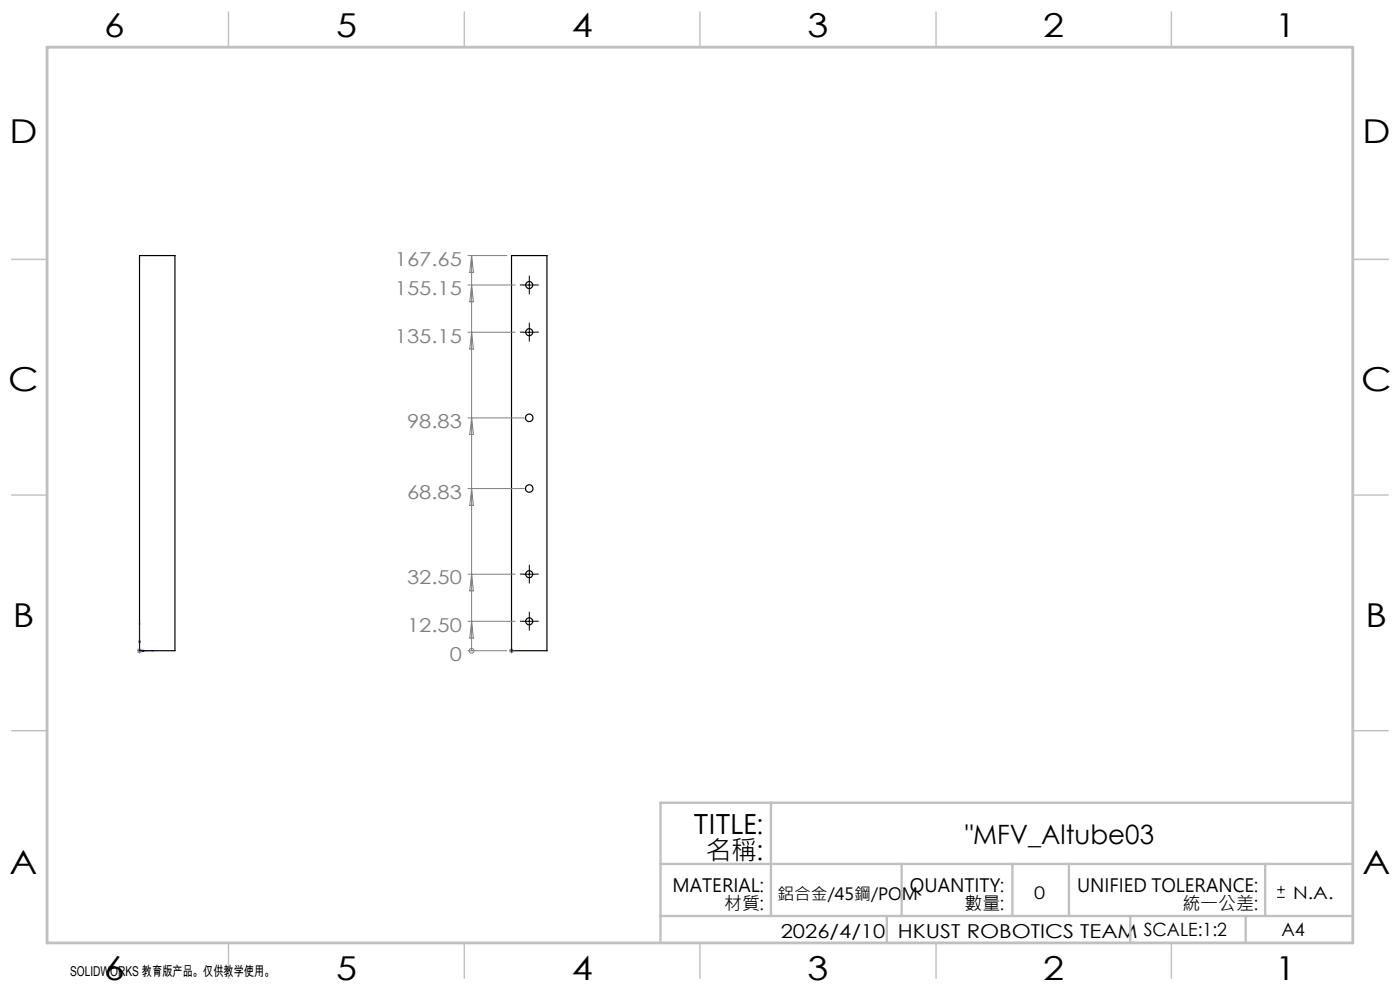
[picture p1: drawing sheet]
<svg xmlns="http://www.w3.org/2000/svg" width="297mm" height="210mm" viewBox="0 0 297 210" stroke-linecap="round" stroke-linejoin="round" font-family="sans-serif">
<g fill="none" stroke="#000" stroke-width=".25">
<path d="M29.6 54.2h7.5v83.8h-7.5zM108.5 54.2h7.5v83.8h-7.5z"/>
<circle cx="112.3" cy="60.5" r=".74"/>
<circle cx="112.3" cy="70.5" r=".75"/>
<circle cx="112.3" cy="88.6" r=".8"/>
<circle cx="112.3" cy="103.6" r=".8"/>
<circle cx="112.3" cy="131.8" r=".74"/>
<circle cx="112.3" cy="121.8" r=".75"/>
</g>
<path d="M112.3 59.2v2.5M111 70.5h2.5M111 60.5h2.5M112.3 69.2v2.5M111 131.8h2.5M111 121.8h2.5M112.3 120.5v2.5M112.3 130.6v2.5M270.9 190.4h1.7M270.9 188.7h1.7M271.7 187.9v1.6" fill="none" stroke="#000" stroke-width=".21"/>
<g fill="none" stroke="#808080" stroke-width=".21">
<path d="M99.3 54.2h8.2M100 54.2v83.8M100 54.2l.4 3.6h-.7zM99.3 70.5h10M99.3 60.5h10M100 70.5l.4 3.5h-.7zM100 60.5l.4 3.5h-.7zM99.3 88.6h12M100 88.6l.4 3.6h-.7zM99.3 103.6h12M100 103.6l.4 3.6h-.7zM29.1 138h1"/>
<path d="M29.2 137.7l.8 .7M29.6 137.5v1.1M30 137.7l-.8 .7M99.3 138h8.2M99.3 131.8h10M99.3 121.8h10M100 138h.1M100 131.8l.4 3.6h-.7zM100 121.8l.4 3.5h-.7zM108 138h1M108.2 137.7l.7 .7M108.5 137.5v1.1"/>
<path d="M108.9 137.7l-.7 .7"/>
<circle cx="100" cy="138" r=".51"/>
</g>
<path d="M29.6 132l.1 .4h-.2zM29.6 135.6l.2 .6h-.3zM29.6 132v6h3M30.2 137.9l.6 .1-.6 .2zM32.3 138h.3l-.3 .1zM108.5 138v.1zM108.5 132v.4v-.4M108.5 137.9v.3zM108.5 135.6v.6v-.6M108.5 138h.1M108.5 132v6" fill="none" stroke="#00f" stroke-width=".21"/>
<g fill="none" stroke="#000" stroke-width=".21" stroke-dasharray="15.2 1.3 1.3 1.3" stroke-linecap="butt">
<path d="M112.3 59.2v-.7M111 70.5h-.7M111 60.5h-.7M112.3 69.2v-.7M112.3 71.7v.8M112.3 61.7v.8M113.5 70.5h.8M113.5 60.5h.8M111 131.8h-.7M111 121.8h-.7M112.3 130.5v-.7M112.3 133v.8"/>
<path d="M112.3 120.5v-.7M112.3 123v.8M113.5 131.8h.8M113.5 121.8h.8"/>
</g>
<path d="M287 55h7.5M287 144.8v55.2h-187.2" fill="none" stroke="#c0c0c0" stroke-width=".21"/>
<path d="M163.5 170.3v24M287.1 170.3h-147v29.7M140.1 194.3h146.5M140.1 183.3h146.9M188.1 194.3v5.7M191.3 183.3v11M214.8 183.3v11M226.8 183.3v11M239.8 194.3v5.7M264.3 194.3v5.7M268.4 183.3v11" fill="none" stroke="#c0c0c0" stroke-width=".5"/>
<g fill="none" stroke="#c0c0c0" stroke-width=".3">
<path d="M48.5 2.5v7.5M98.5 2.5v7.5M148.5 2.5v7.5M198.6 2.5v7.5M248.5 2.5v7.5M2.5 55h7.5M287 55h7.5M2.5 105h7.5M287 105h7.5M2.5 155h7.5M287 155h7.5M48.5 200v7.5"/>
<path d="M98.5 200v7.5M148.5 200v7.5M198.6 200v7.5M248.5 200v7.5"/>
</g>
<path d="M10 10h277v190h-277z" fill="none" stroke="#c0c0c0" stroke-width=".6"/>
<g fill="#00f">
<path d="M32.3 138h.3l-.3 .1zM29.6 132l.1 .4h-.2zM30.2 137.9l.6 .1-.6 .2zM29.6 135.6l.2 .6h-.3zM108.5 138v.1zM108.5 132v.4z"/>
<path d="M108.5 137.9v.3zM108.5 135.6v.6z"/>
</g>
<g font-size="7">
<text x="22.1" y="7.9">6</text>
<text x="71.3" y="7.9">5</text>
<text x="121.3" y="7.9">4</text>
<text x="171.3" y="7.9">3</text>
<text x="221.3" y="7.9">2</text>
<text x="270.5" y="7.9">1</text>
<text x="2" y="30.4">D</text>
<text x="289" y="30.4">D</text>
<text x="1.7" y="82.9">C</text>
<text x="288.8" y="82.9">C</text>
<text x="2.7" y="132.9">B</text>
<text x="289.7" y="132.9">B</text>
<text x="2" y="185.4">A</text>
<text x="289" y="185.4">A</text>
<text x="22.1" y="207.9">6</text>
<text x="71.3" y="207.9">5</text>
<text x="121.3" y="207.9">4</text>
<text x="171.3" y="207.9">3</text>
<text x="221.3" y="207.9">2</text>
<text x="270.5" y="207.9">1</text>
</g>
<g font-size="5.6">
<text x="147.2" y="176.9">TITLE:</text>
<text x="204.7" y="178.9">&quot;MFV_Altube03</text>
<text x="149.6" y="182.5">名稱:</text>
</g>
<g font-size="4.1" fill="#808080">
<text x="83.8" y="56.4">167.65</text>
<text x="83.8" y="62.7">155.15</text>
<text x="83.8" y="72.7">135.15</text>
<text x="86.4" y="90.8">98.83</text>
<text x="86.4" y="105.8">68.83</text>
<text x="86.4" y="124">32.50</text>
<text x="86.4" y="134">12.50</text>
<text x="95.4" y="140.2">0</text>
</g>
<g font-size="4.1">
<text x="165.6" y="199">2026/4/10</text>
<text x="190.5" y="199">HKUST ROBOTICS TEAM SCALE:1:2</text>
</g>
<g font-size="3.9">
<text x="142.7" y="189.2">MATERIAL:</text>
<text x="193" y="189.2">QUANTITY:</text>
<text x="228.5" y="189.2">UNIFIED TOLERANCE:</text>
<text x="153.6" y="193.1">材質:</text>
<text x="204.6" y="193.1">數量:</text>
<text x="250.8" y="193.1">統一公差:</text>
<text x="271.9" y="198.6">A4</text>
</g>
<g font-size="3.7">
<text x="219.4" y="190.7">0</text>
<text x="274.3" y="190.7">N.A.</text>
</g>
<text font-size="3.6" x="164.9" y="190.8">鋁合金/45鋼/POM</text>
<text font-size="2.9" x="14.9" y="207.1">SOLIDWORKS 教育版产品。仅供教学使用。</text>
</svg>
